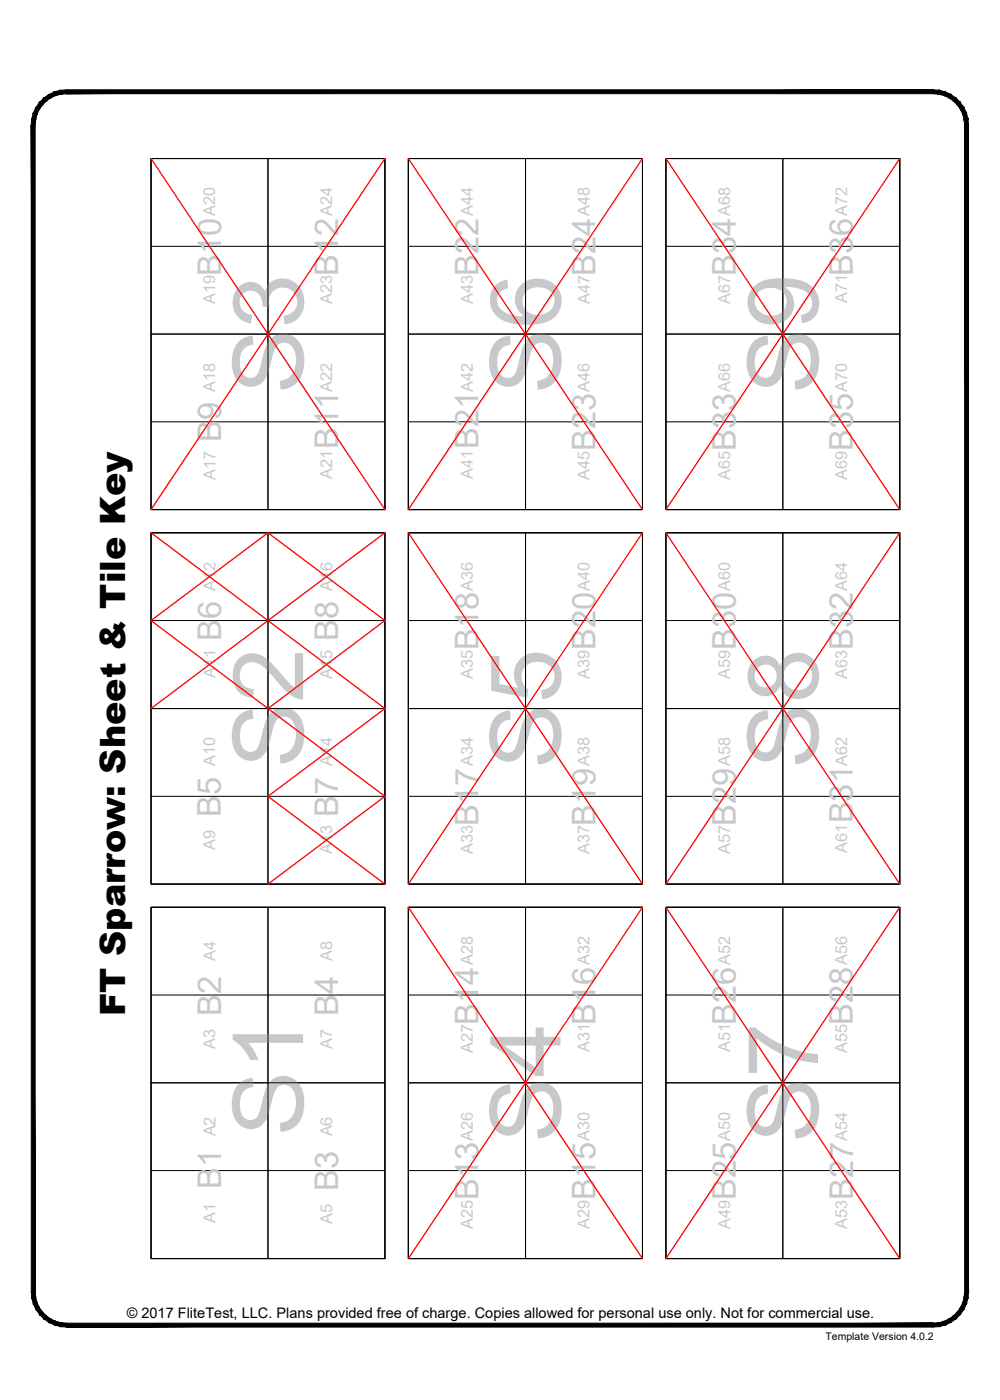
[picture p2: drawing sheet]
<svg xmlns="http://www.w3.org/2000/svg" width="190mm" height="267mm" viewBox="0 0 190 267" stroke-linecap="round" stroke-linejoin="round" font-family="sans-serif">
<!-- layer: 22 TILED -->
<g fill="#000" stroke="#000" stroke-width=".19">
<path d="M11.5 17.2l1.2-.1v.8zM11.5 17.2l.2 .7h1zM10.4 17.5l1.1-.3 .2 .7zM10.4 17.5l.2 .7 1.1-.3zM9.3 18l1.1-.5 .2 .7zM9.3 18l.4 .6 .9-.4zM8.3 18.7l1-.7 .4 .6zM8.3 18.7l.5 .5 .9-.6zM8.3 18.7l.5 .5-1.3 .3zM7.5 19.5l.6 .5 .7-.8zM7.5 19.5l.6 .5-1.3 .5zM6.8 20.5l.7 .3 .6-.8zM6.8 20.5l.7 .3-1.1 .7zM6.4 21.5l.6 .3 .5-1zM6.4 21.5l.6 .3-.9 .9zM6.1 22.7l.7 .1 .2-1zM6.1 22.7l.7 .1-.8 1.1zM6.8 22.8l-.8 1.1h.7z"/>
<path d="M12.7 17.9h165.1v-.8zM12.7 17.1h165.1l-165.1 .8z"/>
<path d="M6 23.9l.7 222.2v-222.2zM6 23.9l.7 222.2h-.7z"/>
<path d="M184.4 22.7l.1 1.2h-.7zM183.7 22.8l.1 1.1 .6-1.2zM184.1 21.5l.3 1.2-.7 .1zM183.4 21.8l.3 1 .4-1.3zM183.6 20.5l.5 1-.7 .3zM183 20.8l.4 1 .2-1.3zM182.9 19.5l.7 1-.6 .3zM182.4 20l.6 .8-.1-1.3zM182.1 18.7l.8 .8-.5 .5zM182.1 18.7l-.5 .5 .8 .8zM181.1 18l1 .7-.5 .5zM181.1 18l-.3 .6 .8 .6zM180.1 17.5l1 .5-.3 .6zM180.1 17.5l-.3 .7 1 .4zM178.9 17.2l1.2 .3-.3 .7zM178.9 17.2l-.1 .7 1 .3zM177.8 17.1l1.1 .1-.1 .7zM177.8 17.1v.8h1z"/>
<path d="M6 246.1h.7l-.6 1.2zM6.7 246.1l-.6 1.2 .7-.2zM6.1 247.3l.7-.2-.4 1.3zM6.8 247.1l-.4 1.3 .6-.3zM6.4 248.4l.6-.3-.2 1.3zM7 248.1l-.2 1.3 .7-.3zM6.8 249.4l.7-.3v1.3zM7.5 249.1v1.3l.6-.5zM7.5 250.4l.6-.5 .2 1.3zM8.1 249.9l.2 1.3 .5-.5zM8.8 250.7l.5 1.2-1-.7zM8.8 250.7l.5 1.2 .4-.6zM9.7 251.3l.7 1.1-1.1-.5zM9.7 251.3l.7 1.1 .2-.7zM10.6 251.7l.9 1-1.1-.3zM10.6 251.7l.9 1 .2-.7zM11.7 252l1 .8-1.2-.1zM11.7 252l1 .8v-.7z"/>
<path d="M12.7 252.1v.7l165.1-.7zM12.7 252.8l165.1-.7v.7z"/>
<path d="M177.8 252.1l1.1 .6-1.1 .1zM177.8 252.1l1.1 .6-.1-.7zM178.8 252l1.3 .4-1.2 .3zM178.8 252l1.3 .4-.3-.7zM179.8 251.7l1.3 .2-1 .5zM179.8 251.7l1.3 .2-.3-.6zM180.8 251.3l1.3-.1-1 .7zM180.8 251.3l1.3-.1-.5-.5zM181.6 250.7l1.3-.3-.8 .8zM181.6 250.7l1.3-.3-.5-.5zM182.4 249.9l1.2-.5-.7 1zM183 249.1l-.6 .8 1.2-.5zM183 249.1l1.1-.7-.5 1zM183.4 248.1l-.4 1 1.1-.7zM183.4 248.1l1-.8-.3 1.1zM183.7 247.1l-.3 1 1-.8zM184.5 246.1l-.1 1.2-.7-.2zM183.8 246.1l-.1 1 .8-1z"/>
<path d="M183.8 23.9v222.2h.7zM183.8 23.9h.7v222.2z"/>
</g>
<g fill="none" stroke="#000" stroke-width=".19">
<path d="M28.8 30.2h44.5v66.9h-44.5zM51 30.2v66.9M77.8 30.2h44.6v66.9h-44.6zM100.1 30.2v66.9M126.9 30.2h44.5v66.9h-44.5zM149.1 30.2v66.9M28.8 46.9h44.5M77.8 46.9h44.6M126.9 46.9h44.5M28.8 63.6h44.5M77.8 63.6h44.6M126.9 63.6h44.5"/>
<path d="M28.8 80.4h44.5M77.8 80.4h44.6M126.9 80.4h44.5M28.8 101.5h44.5v66.9h-44.5zM28.8 118.2h44.5M51 101.5v66.9M77.8 101.5h44.6v66.9h-44.6zM77.8 118.2h44.6M100.1 101.5v66.9M126.9 101.5h44.5v66.9h-44.5zM126.9 118.2h44.5M149.1 101.5v66.9"/>
<path d="M28.8 135h44.5M77.8 135h44.6M126.9 135h44.5M28.8 151.7h44.5M77.8 151.7h44.6M126.9 151.7h44.5M28.8 172.8h44.5v67h-44.5zM51 172.8v67M77.8 172.8h44.6v67h-44.6zM100.1 172.8v67M126.9 172.8h44.5v67h-44.5zM149.1 172.8v67"/>
<path d="M28.8 189.6h44.5M77.8 189.6h44.6M126.9 189.6h44.5M28.8 206.3h44.5M77.8 206.3h44.6M126.9 206.3h44.5M28.8 223h44.5M77.8 223h44.6M126.9 223h44.5"/>
</g>
<g fill="none" stroke="#f00" stroke-width=".25">
<path d="M28.8 30.2l44.5 66.9M73.3 30.2l-44.5 66.9M77.8 30.2l44.6 66.9M122.4 30.2l-44.6 66.9M126.9 30.2l44.5 66.9M171.4 30.2l-44.5 66.9M28.8 101.5l22.2 16.7-22.2 16.8M73.3 101.5l-22.3 16.7 22.3 16.8-22.3 16.7 22.3 16.7M77.8 101.5l44.6 66.9M122.4 101.5l-44.6 66.9M126.9 101.5l44.5 66.9M171.4 101.5l-44.5 66.9"/>
<path d="M51 135l-22.2-16.8 22.2-16.7 22.3 16.7-22.3 16.8 22.3 16.7-22.3 16.7M77.8 172.8l44.6 67M122.4 172.8l-44.6 67M126.9 172.8l44.5 67M171.4 172.8l-44.5 67"/>
</g>
<g font-size="18.7" fill="#c7c8ca">
<text x="57.7" y="75.1" transform="rotate(-90 57.7 75.1)">S3</text>
<text x="106.8" y="75.1" transform="rotate(-90 106.8 75.1)">S6</text>
<text x="155.8" y="75.1" transform="rotate(-90 155.8 75.1)">S9</text>
<text x="57.7" y="146.3" transform="rotate(-90 57.7 146.3)">S2</text>
<text x="106.8" y="146.4" transform="rotate(-90 106.8 146.4)">S5</text>
<text x="155.8" y="146.4" transform="rotate(-90 155.8 146.4)">S8</text>
<text x="57.7" y="216.4" transform="rotate(-90 57.7 216.4)">S1</text>
<text x="106.8" y="217.7" transform="rotate(-90 106.8 217.7)">S4</text>
<text x="155.8" y="217.7" transform="rotate(-90 155.8 217.7)">S7</text>
</g>
<text font-size="6.7" x="23.9" y="193.6" transform="rotate(-90 23.9 193.6)">FT Sparrow: Sheet &amp; Tile Key</text>
<g font-size="6.2" fill="#c7c8ca">
<text x="42.1" y="52.5" transform="rotate(-90 42.1 52.5)">B10</text>
<text x="64.4" y="52.5" transform="rotate(-90 64.4 52.5)">B12</text>
<text x="91.2" y="52.5" transform="rotate(-90 91.2 52.5)">B22</text>
<text x="113.5" y="52.5" transform="rotate(-90 113.5 52.5)">B24</text>
<text x="140.2" y="52.5" transform="rotate(-90 140.2 52.5)">B34</text>
<text x="162.5" y="52.5" transform="rotate(-90 162.5 52.5)">B36</text>
<text x="42.1" y="84.2" transform="rotate(-90 42.1 84.2)">B9</text>
<text x="64.4" y="85.5" transform="rotate(-90 64.4 85.5)">B11</text>
<text x="91.2" y="85.5" transform="rotate(-90 91.2 85.5)">B21</text>
<text x="113.5" y="86" transform="rotate(-90 113.5 86)">B23</text>
<text x="140.2" y="86" transform="rotate(-90 140.2 86)">B33</text>
<text x="162.5" y="86" transform="rotate(-90 162.5 86)">B35</text>
<text x="42.1" y="122.1" transform="rotate(-90 42.1 122.1)">B6</text>
<text x="64.4" y="122.1" transform="rotate(-90 64.4 122.1)">B8</text>
<text x="91.1" y="123.9" transform="rotate(-90 91.1 123.9)">B18</text>
<text x="113.5" y="123.9" transform="rotate(-90 113.5 123.9)">B20</text>
<text x="140.2" y="123.9" transform="rotate(-90 140.2 123.9)">B30</text>
<text x="162.5" y="123.8" transform="rotate(-90 162.5 123.8)">B32</text>
<text x="42.1" y="155.6" transform="rotate(-90 42.1 155.6)">B5</text>
<text x="64.4" y="155.6" transform="rotate(-90 64.4 155.6)">B7</text>
<text x="91.2" y="157.3" transform="rotate(-90 91.2 157.3)">B17</text>
<text x="113.5" y="157.3" transform="rotate(-90 113.5 157.3)">B19</text>
<text x="140.2" y="157.3" transform="rotate(-90 140.2 157.3)">B29</text>
<text x="162.5" y="156.9" transform="rotate(-90 162.5 156.9)">B31</text>
<text x="42.1" y="193.5" transform="rotate(-90 42.1 193.5)">B2</text>
<text x="64.4" y="193.5" transform="rotate(-90 64.4 193.5)">B4</text>
<text x="91.2" y="195.2" transform="rotate(-90 91.2 195.2)">B14</text>
<text x="113.5" y="195.2" transform="rotate(-90 113.5 195.2)">B16</text>
<text x="140.2" y="195.2" transform="rotate(-90 140.2 195.2)">B26</text>
<text x="162.5" y="195.2" transform="rotate(-90 162.5 195.2)">B28</text>
<text x="42.1" y="226.5" transform="rotate(-90 42.1 226.5)">B1</text>
<text x="64.4" y="226.9" transform="rotate(-90 64.4 226.9)">B3</text>
<text x="91.1" y="228.6" transform="rotate(-90 91.1 228.6)">B13</text>
<text x="113.5" y="228.6" transform="rotate(-90 113.5 228.6)">B15</text>
<text x="140.2" y="228.6" transform="rotate(-90 140.2 228.6)">B25</text>
<text x="162.5" y="228.6" transform="rotate(-90 162.5 228.6)">B27</text>
</g>
<g font-size="3.1" fill="#c7c8ca">
<text x="41" y="41.2" transform="rotate(-90 41 41.2)">A20</text>
<text x="63.3" y="41.2" transform="rotate(-90 63.3 41.2)">A24</text>
<text x="90" y="41.2" transform="rotate(-90 90 41.2)">A44</text>
<text x="112.3" y="41.2" transform="rotate(-90 112.3 41.2)">A48</text>
<text x="139.1" y="41.2" transform="rotate(-90 139.1 41.2)">A68</text>
<text x="161.4" y="41.2" transform="rotate(-90 161.4 41.2)">A72</text>
<text x="41" y="58" transform="rotate(-90 41 58)">A19</text>
<text x="63.3" y="57.9" transform="rotate(-90 63.3 57.9)">A23</text>
<text x="90" y="57.9" transform="rotate(-90 90 57.9)">A43</text>
<text x="112.4" y="57.9" transform="rotate(-90 112.4 57.9)">A47</text>
<text x="139.1" y="57.9" transform="rotate(-90 139.1 57.9)">A67</text>
<text x="161.4" y="57.7" transform="rotate(-90 161.4 57.7)">A71</text>
<text x="41" y="74.7" transform="rotate(-90 41 74.7)">A18</text>
<text x="63.3" y="74.7" transform="rotate(-90 63.3 74.7)">A22</text>
<text x="90" y="74.7" transform="rotate(-90 90 74.7)">A42</text>
<text x="112.3" y="74.7" transform="rotate(-90 112.3 74.7)">A46</text>
<text x="139.1" y="74.7" transform="rotate(-90 139.1 74.7)">A66</text>
<text x="161.4" y="74.7" transform="rotate(-90 161.4 74.7)">A70</text>
<text x="41" y="91.4" transform="rotate(-90 41 91.4)">A17</text>
<text x="63.3" y="91.2" transform="rotate(-90 63.3 91.2)">A21</text>
<text x="90" y="91.2" transform="rotate(-90 90 91.2)">A41</text>
<text x="112.3" y="91.4" transform="rotate(-90 112.3 91.4)">A45</text>
<text x="139.1" y="91.4" transform="rotate(-90 139.1 91.4)">A65</text>
<text x="161.4" y="91.4" transform="rotate(-90 161.4 91.4)">A69</text>
<text x="41" y="112.6" transform="rotate(-90 41 112.6)">A12</text>
<text x="63.3" y="112.6" transform="rotate(-90 63.3 112.6)">A16</text>
<text x="90" y="112.6" transform="rotate(-90 90 112.6)">A36</text>
<text x="112.3" y="112.6" transform="rotate(-90 112.3 112.6)">A40</text>
<text x="139.1" y="112.6" transform="rotate(-90 139.1 112.6)">A60</text>
<text x="161.4" y="112.6" transform="rotate(-90 161.4 112.6)">A64</text>
<text x="41" y="129.1" transform="rotate(-90 41 129.1)">A11</text>
<text x="63.3" y="129.3" transform="rotate(-90 63.3 129.3)">A15</text>
<text x="90" y="129.3" transform="rotate(-90 90 129.3)">A35</text>
<text x="112.3" y="129.3" transform="rotate(-90 112.3 129.3)">A39</text>
<text x="139.1" y="129.3" transform="rotate(-90 139.1 129.3)">A59</text>
<text x="161.4" y="129.3" transform="rotate(-90 161.4 129.3)">A63</text>
<text x="41" y="146" transform="rotate(-90 41 146)">A10</text>
<text x="63.3" y="146" transform="rotate(-90 63.3 146)">A14</text>
<text x="90" y="146" transform="rotate(-90 90 146)">A34</text>
<text x="112.3" y="146" transform="rotate(-90 112.3 146)">A38</text>
<text x="139.1" y="146" transform="rotate(-90 139.1 146)">A58</text>
<text x="161.4" y="146" transform="rotate(-90 161.4 146)">A62</text>
<text x="41" y="161.9" transform="rotate(-90 41 161.9)">A9</text>
<text x="63.3" y="162.7" transform="rotate(-90 63.3 162.7)">A13</text>
<text x="90" y="162.7" transform="rotate(-90 90 162.7)">A33</text>
<text x="112.3" y="162.7" transform="rotate(-90 112.3 162.7)">A37</text>
<text x="139.1" y="162.7" transform="rotate(-90 139.1 162.7)">A57</text>
<text x="161.4" y="162.5" transform="rotate(-90 161.4 162.5)">A61</text>
<text x="41" y="183.1" transform="rotate(-90 41 183.1)">A4</text>
<text x="63.3" y="183.1" transform="rotate(-90 63.3 183.1)">A8</text>
<text x="90" y="183.9" transform="rotate(-90 90 183.9)">A28</text>
<text x="112.3" y="183.9" transform="rotate(-90 112.3 183.9)">A32</text>
<text x="139.1" y="183.9" transform="rotate(-90 139.1 183.9)">A52</text>
<text x="161.4" y="183.9" transform="rotate(-90 161.4 183.9)">A56</text>
<text x="41" y="199.8" transform="rotate(-90 41 199.8)">A3</text>
<text x="63.3" y="199.8" transform="rotate(-90 63.3 199.8)">A7</text>
<text x="90" y="200.6" transform="rotate(-90 90 200.6)">A27</text>
<text x="112.3" y="200.4" transform="rotate(-90 112.3 200.4)">A31</text>
<text x="139.1" y="200.4" transform="rotate(-90 139.1 200.4)">A51</text>
<text x="161.4" y="200.7" transform="rotate(-90 161.4 200.7)">A55</text>
<text x="41" y="216.5" transform="rotate(-90 41 216.5)">A2</text>
<text x="63.3" y="216.5" transform="rotate(-90 63.3 216.5)">A6</text>
<text x="90" y="217.3" transform="rotate(-90 90 217.3)">A26</text>
<text x="112.3" y="217.3" transform="rotate(-90 112.3 217.3)">A30</text>
<text x="139.1" y="217.3" transform="rotate(-90 139.1 217.3)">A50</text>
<text x="161.4" y="217.3" transform="rotate(-90 161.4 217.3)">A54</text>
<text x="41" y="233" transform="rotate(-90 41 233)">A1</text>
<text x="63.3" y="233.2" transform="rotate(-90 63.3 233.2)">A5</text>
<text x="90" y="234.1" transform="rotate(-90 90 234.1)">A25</text>
<text x="112.3" y="234.1" transform="rotate(-90 112.3 234.1)">A29</text>
<text x="139.1" y="234.1" transform="rotate(-90 139.1 234.1)">A49</text>
<text x="161.4" y="234.1" transform="rotate(-90 161.4 234.1)">A53</text>
</g>
<text font-size="2.8" x="24.2" y="251.1">© 2017 FliteTest, LLC. Plans provided free of charge. Copies allowed for personal use only. Not for commercial use.</text>
<text font-size="2" x="157.3" y="255.3">Template Version 4.0.2</text>
</svg>
